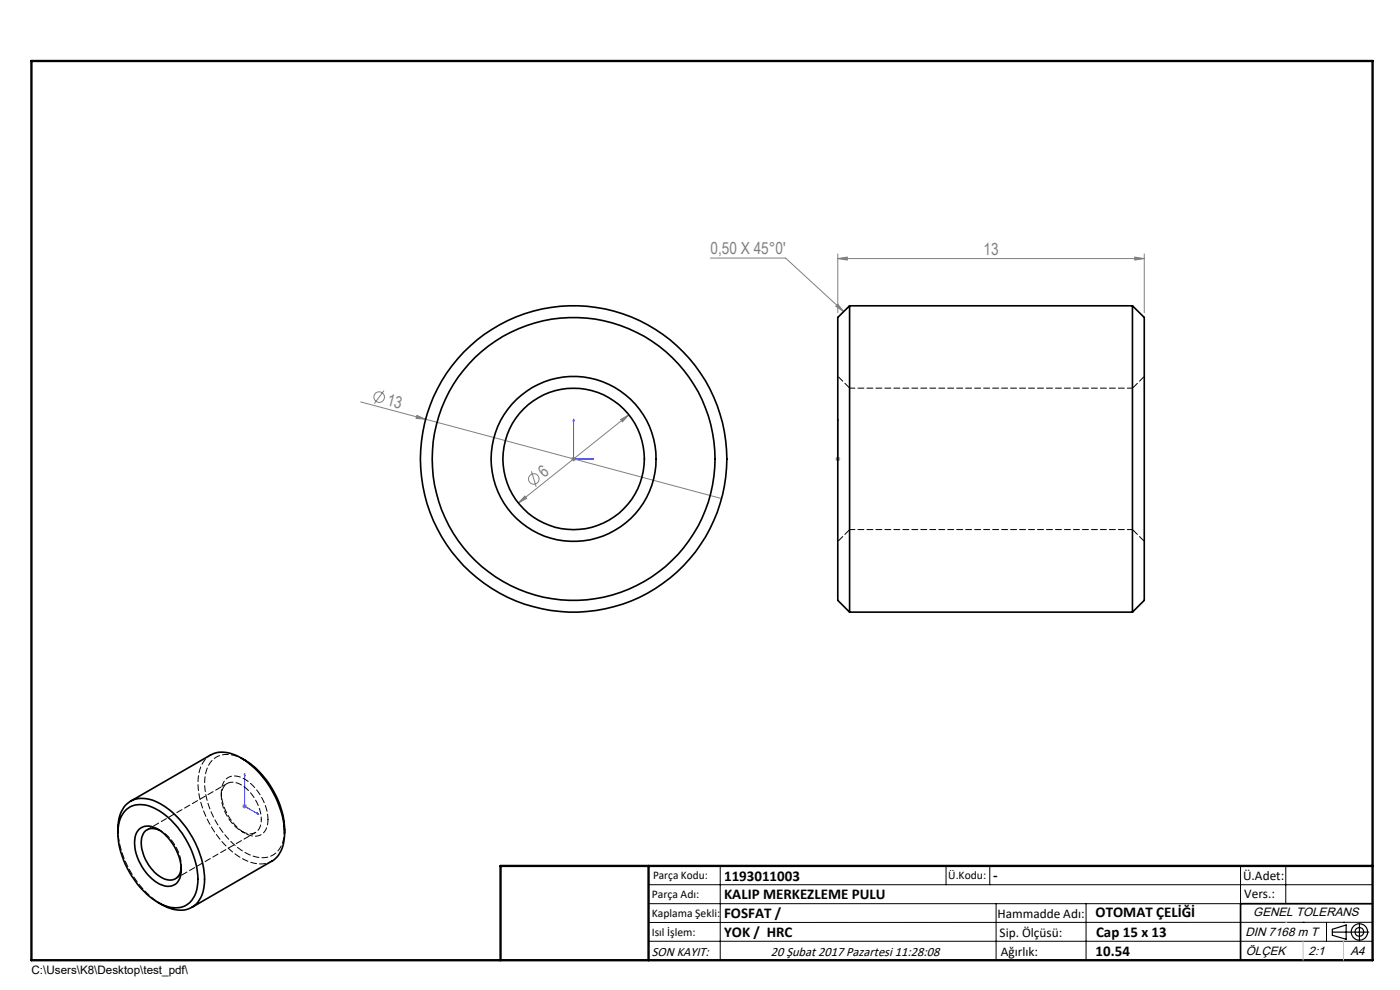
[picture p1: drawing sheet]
<svg xmlns="http://www.w3.org/2000/svg" width="297mm" height="210mm" viewBox="0 0 297 210" stroke-linecap="round" stroke-linejoin="round" font-family="sans-serif">
<g fill="none" stroke="#808080" stroke-width=".21">
<path d="M150.7 54.7h16l12.3 11.4M177.7 54.8l2-.3v.7zM177.7 53.9v12.4M177.7 54.8h65M240.7 54.5l2 .3-2 .4zM242.7 53.9v12.4M177.7 64.5l1.3 1.6-1.7-1.1zM76.5 85.3l13.8 3.6M81.5 82.9l-2.1 2.7M88.4 88.1l1.9 .8-2-.1zM90.3 88.9l62.8 16.9M112.7 100l1 3.2"/>
<path d="M121.2 97.4h1M121.3 97l.7 .7M121.7 96.9v1M122 97l-.7 .7M131.7 89l1.7-1-1.4 1.5zM133.4 88l-23.4 18.7M177.2 97.4h1.1M177.4 97l.7 .7M177.7 96.9v1M178.1 97l-.7 .7M111.3 105.2l.4 .5-1.7 1zM51.4 171h1"/>
<path d="M51.5 170.7l.7 .7M51.9 170.5v1M52.2 170.7l-.7 .7"/>
<circle cx="80.4" cy="84.2" r="1.12"/>
<circle cx="113.2" cy="101.6" r="1.13"/>
</g>
<g fill="none" stroke="#000" stroke-width=".25">
<path d="M282.6 197.7h7.8M282.6 197.1l3-.9v3l-3-.8zM288.4 195.8v3.8M106.2 203.7h185"/>
<circle cx="288.4" cy="197.7" r="1.74"/>
<circle cx="288.4" cy="197.7" r=".93"/>
</g>
<path d="M121.7 88.9l.1 .4h-.2zM121.7 88.9v8.5h4.2M125.5 97.3l.4 .1-.4 .1zM177.7 97.3v.2zM177.7 88.9v.4v-.4M177.7 97.4h.1M177.7 88.9v8.5M51.9 164.1l.1 .4-.2-.1zM51.9 164.1v6.9l3 1.7M54.6 172.5l.3 .2-.3-.1z" fill="none" stroke="#00f" stroke-width=".21"/>
<g fill="none" stroke="#000" stroke-width=".21">
<path d="M137.6 187.7h153.6M137.6 191.7h153.6M137.6 199.7h153.6M152.8 183.7v20M200.7 183.7v4M210 183.7v4M211.3 191.7v12M230.4 191.7v12M263.2 183.7v20M272.8 183.7v8M276.4 195.6h.1M281.4 195.6v4.1"/>
<path d="M285 195.6h.1M291.2 195.6l-153.6 .1"/>
</g>
<path d="M291.2 191.7h-28v12" fill="none" stroke="#000" stroke-width=".35"/>
<path d="M6.7 12.9h284.5v190.8h-284.5zM137.6 183.7v20M291.2 183.7h-185v20" fill="none" stroke="#000" stroke-width=".5"/>
<path d="M276.4 199.7v4M285 199.7v4" fill="none" stroke="#c0c0c0" stroke-width=".21"/>
<path d="M272.8 195.6h.1" fill="none" stroke="#c0c0c0" stroke-width=".25"/>
<g fill="#00f">
<path d="M125.5 97.3l.4 .1-.4 .1zM121.7 88.9l.1 .4h-.2z"/>
<path d="M54.6 172.5l.3 .2-.3-.1zM51.9 164.1l.1 .4-.2-.1z"/>
<path d="M177.7 97.3v.2zM177.7 88.9v.4z"/>
</g>
<g fill="#808080">
<path d="M88.4 88.1l1.9 .8-2-.1z"/>
<path d="M177.7 54.8l2-.3v.7zM240.7 54.5l2 .3-2 .4zM177.7 64.5l1.3 1.6-1.7-1.1z"/>
<path d="M131.7 89l.3 .5 1.4-1.5zM111.3 105.2l-1.3 1.5 1.7-1z"/>
</g>
<g fill="none" stroke="#000" stroke-width=".35">
<path d="M180.2 64.9v64.9M180.2 64.9l-2.5 2.4v60l2.5 2.5M180.2 64.9h60M240.2 64.9v64.9M240.2 64.9l2.5 2.4v60l-2.5 2.5M180.2 129.8h60M25 176.7a7.3 7.3 0 0 1 2.2-6.4 6.1 6.1 0 0 1 6.7 .2 20 20 0 0 1 9.5 16.6 5.8 5.8 0 0 1-3.8 5.8 7.8 7.8 0 0 1-6.1-1.5M26.6 172a5.3 5.3 0 0 1 6.6-.3 18.5 18.5 0 0 1 8.8 15.4 5.3 5.3 0 0 1-3.8 5.4 9 9 0 0 1-7.5-3.3 18.1 18.1 0 0 1-5.6-13.6 6 6 0 0 1 1.5-3.6zM27.7 170l17-9.8a6.7 6.7 0 0 1 6.7 .8 20.3 20.3 0 0 1 9 15.7M29.5 175.9a3.3 3.3 0 0 1 4.2 .1 10.4 10.4 0 0 1 4.6 9.8 2.79 2.79 0 0 1-4.2 1.8 10.5 10.5 0 0 1-5.5-9.7l.3-1.2zM33.9 176.1a2.55 2.55 0 0 0-2.9 0 2.55 2.55 0 0 0-1 2.6 8.9 8.9 0 0 0 5.3 7.9 2.39 2.39 0 0 0 3.1-2.6M51.2 160.8a18.6 18.6 0 0 1 9.2 15.9"/>
<path d="M60.4 176.7a6.4 6.4 0 0 1-2.7 6l-17 9.8"/>
<circle cx="121.7" cy="97.3" r="17.5"/>
<circle cx="121.7" cy="97.3" r="30"/>
<circle cx="121.7" cy="97.4" r="32.5"/>
<circle cx="121.7" cy="97.4" r="15"/>
</g>
<path d="M242.8 79.8l-2.5 2.5M180.3 82.3l-2.5-2.5M177.8 114.8l2.5-2.5M240.3 112.3l2.5 2.5" fill="none" stroke="#000" stroke-width=".21" stroke-dasharray="1.3 .6" stroke-dashoffset="-.2"/>
<path d="M240.3 82.3h-60M180.3 112.3h60" fill="none" stroke="#000" stroke-width=".21" stroke-dasharray="1.3 .6" stroke-dashoffset=".2"/>
<path d="M34.2 191.8a20.3 20.3 0 0 1-9.2-15.9M38.5 184a9.2 9.2 0 0 0-4.6-7.9" fill="none" stroke="#000" stroke-width=".21" stroke-dasharray="1.3 .6" stroke-dashoffset=".6"/>
<path d="M34.2 176.3l-.7-.4M44.7 160.1a6.4 6.4 0 0 0-2.7 6 20 20 0 0 0 10 16.3 6 6 0 0 0 5.7 .3M47 168.1v.8M48.2 166.2l-17 9.8M51.2 176.3l.7 .4M37.2 186.4l17-9.8M38.5 184.5v-.9" fill="none" stroke="#000" stroke-width=".21" stroke-dasharray="1.3 .6" stroke-dashoffset=".4"/>
<path d="M55.4 173.8a2.5 2.5 0 0 1-3.1 3 8.7 8.7 0 0 1-5.2-9 2.4 2.4 0 0 1 3.7-1.5 9.2 9.2 0 0 1 4.6 7.5" fill="none" stroke="#000" stroke-width=".21" stroke-dasharray="1.3 .6" stroke-dashoffset=".7"/>
<path d="M56.9 173.8a10.5 10.5 0 0 0-6-9 2.82 2.82 0 0 0-3.9 2.9 10.5 10.5 0 0 0 5.9 9.5 2.82 2.82 0 0 0 3.9-2.9l.1-.5M60.4 175.9a5.6 5.6 0 0 1-3.4 5.9 7.9 7.9 0 0 1-6.9-2.3 18.4 18.4 0 0 1-6.6-14.6 4.9 4.9 0 0 1 4.2-4.8 7.3 7.3 0 0 1 4.2 1.1" fill="none" stroke="#000" stroke-width=".21" stroke-dasharray="1.3 .6" stroke-dashoffset=".1"/>
<g font-size="3.5" fill="#808080">
<text x="150.7" y="54">0,50 X 45°0'</text>
<text x="208.7" y="54">13</text>
<text x="81.9" y="85.8" transform="rotate(15 81.9 85.8)">13</text>
<text x="115.4" y="101.4" transform="rotate(-39 115.4 101.4)">6</text>
</g>
<g font-size="3.2">
<text x="153.6" y="186.8">1193011003</text>
<text x="153.6" y="190.8">KALIP MERKEZLEME PULU</text>
<text x="210.7" y="186.6">-</text>
<text x="153.6" y="194.8">FOSFAT /</text>
<text x="232.4" y="194.5">OTOMAT ÇELİĞİ</text>
<text x="153.6" y="198.8">YOK / HRC</text>
<text x="232.4" y="202.8">10.54</text>
<text x="232.5" y="198.8">Cap 15 x 13</text>
</g>
<g font-size="2.8">
<text x="263.7" y="186.7">Ü.Adet:</text>
<text x="263.9" y="190.5">Vers.:</text>
<text x="211.6" y="194.8">Hammadde Adı:</text>
<text x="138.3" y="202.8">SON KAYIT:</text>
<text x="163.5" y="202.8">20 Şubat 2017 Pazartesi 11:28:08</text>
<text x="212.1" y="198.7">Sip. Ölçüsü:</text>
<text x="212.3" y="202.7">Ağırlık:</text>
</g>
<g font-size="2.6">
<text x="265.9" y="194.4">GENEL TOLERANS</text>
<text x="264.2" y="198.5">DIN 7168 m T</text>
<text x="264.3" y="202.6">ÖLÇEK</text>
<text x="277.6" y="202.6">2:1</text>
<text x="286.5" y="202.6">A4</text>
</g>
<g font-size="2.5">
<text x="138.3" y="190.5">Parça Adı:</text>
<text x="138.5" y="186.5">Parça Kodu:</text>
<text x="201.2" y="186.5">Ü.Kodu:</text>
<text x="138.3" y="194.5">Kaplama Şekli:</text>
<text x="138.3" y="198.6">Isıl İşlem:</text>
<text x="6.7" y="206.7">C:\Users\K8\Desktop\test_pdf\</text>
</g>
</svg>
